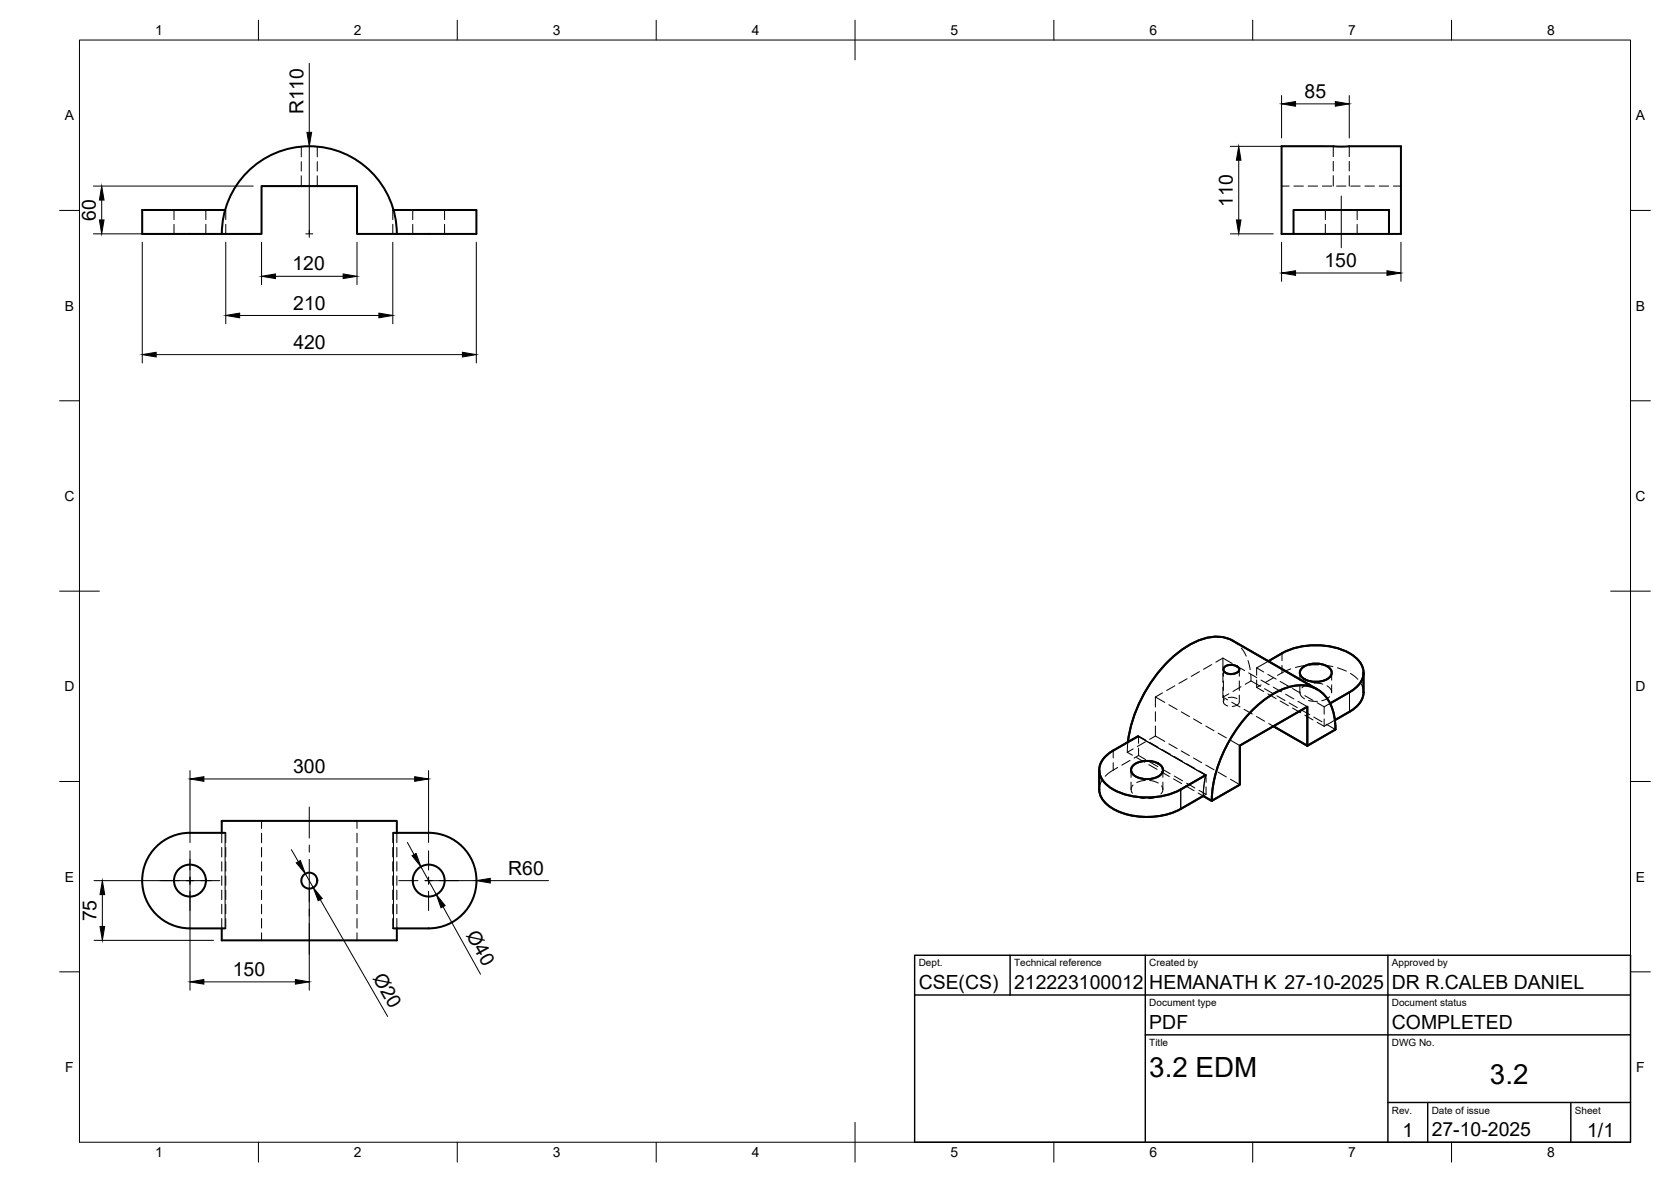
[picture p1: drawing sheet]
<svg xmlns="http://www.w3.org/2000/svg" width="420mm" height="297mm" viewBox="0 0 420 297" stroke-linecap="round" stroke-linejoin="round" font-family="sans-serif">
<!-- layer: Visible -->
<g fill="none" stroke="#000" stroke-width=".51">
<path d="M55.8 58.8h10v-12h24v12h10M55.8 58.8a22 22 0 0 1 22-22 22 22 0 0 1 22 22M56.6 52.8h-20.8v6h20M98.9 52.8h20.9v6h-20M325.2 58.8h-3v-22h30.1v22h-3.1M325.2 52.8h24v6h-24zM307.8 167.7l1-.5 1.2-.1 1.3 .5 .3 .7-.3 .6-.7 .3-1.8 .1-1.1-.7-.1-.5zM310 161l21.2 12.2M310 161a10.2 10.2 0 0 0-9.9 .5 33 33 0 0 0-14.7 17.6l-1.3 4.5-.5 2.9M318.9 166.2a19.7 19.7 0 0 1 16.8-3.5 10.2 10.2 0 0 1 6.8 4.6 4.7 4.7 0 0 1-2.1 5.9l-6 3.6M327.4 167.8a5.6 5.6 0 0 1 7.2 .5 1.93 1.93 0 0 1-1.5 2.7 5.6 5.6 0 0 1-6-1.2 1.49 1.49 0 0 1 .3-2zM342.8 169.1v4.9"/>
<path d="M342.9 174a6 6 0 0 1-3.6 4.9l-3.7 2.1M276.4 193.5v4.9a6.3 6.3 0 0 0 4.1 5.2 19 19 0 0 0 16.4-.3l5.6-3.3M285 192.3a5.6 5.6 0 0 1 7.2 .5 1.93 1.93 0 0 1-1.6 2.6 5.6 5.6 0 0 1-6-1.2 1.49 1.49 0 0 1 .4-1.9zM286.2 185l-6.3 3.6a5.6 5.6 0 0 0-3.4 5.8 7.3 7.3 0 0 0 4.5 4.6 19.1 19.1 0 0 0 15.9-.6l6.2-3.6M320.2 182.5l8.5 4.9M335.8 183.3a12.1 12.1 0 0 0-3.6-9.4 9.6 9.6 0 0 0-10.4-.4 32.4 32.4 0 0 0-15 17.5 28.7 28.7 0 0 0-2.1 10.3M47.8 209.3h8.8M47.8 209.3a12 12 0 0 0-12 12 12 12 0 0 0 12 12h8.8M55.8 209.3v-3h44v3M98.9 209.3h8.9M107.8 209.3a12 12 0 0 1 12 12 12 12 0 0 1-12 12h-8.9M302.5 200l2.2 1.3 7-4.1v-9.8l17-9.8v9.8l7.1-4.1-7.1 4.1v-9.8l-17 9.8v9.8l-7 4.1"/>
<path d="M302.5 200l2.2 1.3M55.8 233.3v3h44v-3"/>
<circle cx="47.8" cy="221.3" r="4"/>
<circle cx="77.8" cy="221.3" r="2"/>
<circle cx="107.8" cy="221.3" r="4"/>
</g>
<!-- layer: Hidden -->
<g fill="none" stroke="#000" stroke-width=".25">
<path d="M75.8 36.9v2.5M79.8 36.9v2.5M335.2 36.8v2.6M339.3 36.8v2.6M43.8 52.8v2.4M43.8 56.4v2.4M51.8 52.8v2.4M51.8 56.4v2.4M56.6 52.8h.2v2.4M56.8 56.4v2.4M75.8 40.6v2.4M75.8 44.2v2.6"/>
<path d="M79.8 40.6v2.4M79.8 44.2v2.6M98.8 56.4v2.4M98.9 52.8h-.1v2.4M103.8 52.8v2.4M103.8 56.4v2.4M111.8 52.8v2.4M111.8 56.4v2.4M322.2 46.8h1.9M325.3 46.8h2.4M328.9 46.8h2.4M332.5 46.8h2.4"/>
<path d="M333.2 52.8v2.4M333.2 56.4v2.4M335.2 40.6v2.4M335.2 44.1v2.7M336.1 46.8h2.3M339.3 40.6v2.4M339.3 44.1v2.7M339.6 46.8h2.4M341.2 52.8v2.4M341.2 56.4v2.4M343.2 46.8h2.4M346.8 46.8h2.4"/>
<path d="M350.4 46.8h1.9M290.5 175.2v2.5M290.5 178.9v2.4M290.5 175.2l2.4 1.3M292.3 174.1l-1.8 1.1M293.9 177.1l2.1 1.2M295.4 172.3l-2.1 1.2M297 178.9l2.1 1.2M298.5 170.6l-2.1 1.2M301.6 168.8l-2.1 1.2M304.7 167l-2.1 1.2M307.5 165.4l-1.8 1"/>
<path d="M307.5 165.4l2.3 1.3M307.5 165.4v2.5M307.5 169.1v2.4M307.5 172.7v2.5M307.5 175.2l1.2 .7M307.6 168.2v1.7M307.6 171.1v2.4M307.6 174.7v1.7M307.9 175.8a.98 .98 0 0 0-.1 1.1 .98 .98 0 0 0 .9 .5M308.8 175.3l1.2-.1 1 .4M309 174.4l-1.5 .8M309.7 176.5l2.1 1.2"/>
<path d="M310 161l1.3 1M310.9 167.3l2 1.2M311.6 176.4a1.69 1.69 0 0 1-1.8 1.1M311.6 168.2v1.7M311.6 171.1v2.4M311.6 174.7v1.7M312.1 172.6l-2.1 1.2M312.1 162.9l1.3 2M312.8 178.3l2.1 1.1M313.8 166l.5 2.3M314 169.1l2 1.2M314.5 169.5l.1 1.6"/>
<path d="M314.6 171.1l-1.5 .9M314.6 171.1l2.3 1.4M316 172.7l1.8 1.1M316 167.8l1.8 1.1M316 167.8v1.9M316 170.9v1.8M317.1 170.9l2 1.2M317.1 172.1l-1.1 .6M317.9 173.1l2.1 1.2M318.8 174.4l2.1 1.2M318.8 169.5l2.1 1.2M318.9 166.2l-2.9 1.6"/>
<path d="M320.2 172.7l2 1.2M320.2 170.3l-2.1 1.2M321.1 174.9l2 1.2M321.9 176.2l2.1 1.1M321.9 171.2l2.1 1.2M323.3 174.5l2 1.1M324.1 176.6l2.1 1.2M324.6 168.1l-3.4 1.6M325 177.9l2 1.2M325 173l2 1.2M326.3 176.2l2.4 1.4M326.8 173.8l.3 1 .9 .8"/>
<path d="M326.8 169.1v1.8M326.8 172.1v1.9M327.2 178.4l2.1 1.2M328 167.3l-2.3 .4M328.1 179.7l2 1.2M328.1 174.8l2 1.2M329 176l2.2 .3M329.3 171.8l-1.3 .5-.7 .6M330.4 171.7l2.2 .2M331.2 176.6l1.8 1M331.6 167.1h-2.4M332.8 167.2l2.3 .3"/>
<path d="M333 177.6v1.9M333.7 172.3l.9 .9 .2 .9M334.3 175.1l-.6 .5-1.4 .5M334.4 176.8l-1.4 .8M334.8 169.1v1.8M334.8 172.1v1.9M336.3 167.8l2.2 .9M339.6 169.2l1.8 1.5M342.1 171.7l.6 1.2 .1 1.1M277.2 196l-.7 1.3-.1 1.1M281 192.9l-1.7 1-1.4 1.2M283.4 189l1.3 .8"/>
<path d="M283.6 186.5l-.2 2.5M284.1 191.1l-2 1.2M284.4 193.5v1.9M284.4 196.6v1.8M284.9 197.3a1.46 1.46 0 0 0-.2 2M284.9 188.2l-1.5 .8M285.8 190.4l2 1.2M286.3 189.9l1.8 1M286.3 188v1.9M286.3 189.9l-1.1 .6M286.3 185h-.1M288 196.1l-2.2 .6"/>
<path d="M288 186.4l-2 1.2M288.1 186l-1.8-1v1.8M288.9 192.2l2 1.1M289.1 196.1l2.1 .7M289.1 191.5l2 1.2M289.1 186.6l2 1.2M290.5 185l-1.4 .8M290.5 185l2.4 1.3M290.5 182.4v2.6M292 194l2 1.1M292.1 197.5l.3 1.1-.5 .9M292.2 193.3l2 1.1"/>
<path d="M292.2 188.3l2 1.2M292.4 193.5v1.9M292.4 196.6v1.8M293.9 186.9l2.1 1.2M295.1 195.7l2 1.2M295.3 195l2 1.2M295.3 190.1l2 1.2M297 188.7l2.1 1.2M298.2 197.5l2 1.2M298.4 196.8l2 1.2M298.4 191.9l2 1.2M300.1 190.5l2.1 1.2"/>
<path d="M300.1 180.7l2.1 1.2M301.5 198.6l1.8 1M301.5 193.7l1.8 1M303.1 194.8l.2-.1v1.9M303.2 192.3l2.1 1.1M303.2 182.5l2.1 1.1M303.3 197.8v1.8l-.8 .4-1.3-.7M306.3 194l2.1 1.2M306.3 184.2l2.1 1.2M309.4 195.8l2.3 1.4M309.4 186l2.3 1.4M315.9 180.1l2.1 1.1"/>
<path d="M319 181.8l1.2 .7M330.3 180.2l2.1 1.2M331.2 181.5l1.8 1M333 180.7v1.8M333.4 182l2.4 1.3M335.6 181l-2.6 1.5M55.8 209.3v2.5M55.8 213v2.4M55.8 216.5v2.4M56.6 209.3h.2v2.5M56.8 213v2.4M56.8 216.5v2.4"/>
<path d="M65.8 206.3v1.9M65.8 209.4v2.4M65.8 213v2.4M65.8 216.5v2.4M89.8 206.3v1.9M89.8 209.4v2.4M89.8 213v2.4M89.8 216.5v2.4M98.8 213v2.4M98.8 216.5v2.4M98.9 209.3h-.1v2.5M99.8 209.3v2.5"/>
<path d="M99.8 213v2.4M99.8 216.5v2.4M285.6 200.1l2.1 .6M291 200.2l-2.2 .5M55.8 220.1v2.4M55.8 223.7v2.4M55.8 227.3v2.3M55.8 230.8v2.5M56.8 220.1v2.4M56.8 223.7v2.4M56.8 227.3v2.3M56.8 230.8v2.5h-.2"/>
<path d="M65.8 220.1v2.4M65.8 223.7v2.4M65.8 227.3v2.3M65.8 230.8v2.4M65.8 234.4v1.9M89.8 220.1v2.4M89.8 223.7v2.4M89.8 227.3v2.3M89.8 230.8v2.4M89.8 234.4v1.9M98.8 220.1v2.4M98.8 223.7v2.4"/>
<path d="M98.8 227.3v2.3M98.8 230.8v2.5h.1M99.8 220.1v2.4M99.8 223.7v2.4M99.8 227.3v2.3M99.8 230.8v2.5"/>
</g>
<!-- layer: Visible Narrow -->
<path d="M339.3 174v4.9M286.2 185l16.9 9.8-.4 3-.1 2.2M296.9 198.4v4.9M56.6 209.3v24M98.9 209.3v24" fill="none" stroke="#000" stroke-width=".25"/>
<!-- layer: Hidden Narrow -->
<path d="M322.3 164.2v1.8M322.3 167.2v1.9M279.9 188.6v1.9M279.9 191.7v1.8" fill="none" stroke="#000" stroke-width=".25"/>
<!-- layer: BORDER -->
<g fill="none" stroke="#000" stroke-width=".25">
<path d="M20 10.1h390v276.9h-390zM65 5.1v5M115 5.1v5M165 5.1v5M215 5.1v10M265 5.1v5M315 5.1v5M365 5.1v5M15 52.9h5M410 52.9h5M15 100.7h5M410 100.7h5"/>
<path d="M15 148.6h10M405 148.6h10M15 196.4h5M410 196.4h5M15 244.2h5M410 244.2h5M65 287v5M115 287v5M165 287v5M215 282.1v9.9M265 287v5M315 287v5"/>
<path d="M365 287v5"/>
</g>
<!-- layer: TITLEBLOCK -->
<path d="M230 240.1h180v46.9h-180zM230 250h180M254 240.1v9.9M288 240.1v46.9M349 240.1v46.9M288 260.1h122M349 277.1h61M359 277.1v9.9M395 277.1v9.9" fill="none" stroke="#000" stroke-width=".36"/>
<!-- layer: Smart Centers -->
<g fill="none" stroke="#000" stroke-width=".25">
<path d="M76.9 58.8h1.8M77.8 57.9v1.8M337.2 49.3v13M47.8 213.8v4.8M77.8 202.8v7.8M77.8 212.4v1.8M77.8 215.9v10.8M107.8 213.8v4.8M40.3 221.3h4.8M46.9 221.3h1.8M47.8 220.4v1.8M47.8 224v4.8"/>
<path d="M50.4 221.3h4.9M77.8 228.5v1.7M77.8 232v7.8M100.3 221.3h4.8M106.9 221.3h1.8M107.8 220.4v1.8M107.8 224v4.8M110.4 221.3h4.9"/>
</g>
<!-- layer: FD_Dimensions -->
<g fill="none" stroke="#000" stroke-width=".25">
<path d="M77.8 15.9v17.4M77.8 36.8v22M309.4 36.8h23.7M322.2 24v10.7M325.8 26.1h9.9M339.3 24v10.7M23.5 58.8h40.2M23.5 46.8h40.2M25.6 50.3v5M309.4 58.8h10.7M311.5 40.3v15M35.8 60.9v30.3"/>
<path d="M56.8 60.9v20.5M60.3 79.3h35M65.8 60.9v10.6M69.3 69.4h17M89.8 60.9v10.6M98.8 60.9v20.5M119.8 60.9v30.3M322.2 60.9v9.8M325.8 68.6h22.9M352.3 60.9v9.8M39.3 89.1h77M47.8 193.7v18"/>
<path d="M51.3 195.8h53M107.8 193.7v18M47.8 215.9v32.9M73.3 213.5l1.7 3M76.8 219.6l2 3.4M102.4 211.7l1.7 3.1M105.8 217.8l3.9 7M23.6 221.3h29.6M23.6 236.3h30.1M25.7 224.8v8M77.8 223.4v25.4M80.5 226.1l17 29.3"/>
<path d="M107.8 221.3h12M111.4 227.9l9.4 16.9M123.3 221.3h14.6M51.3 246.7h23"/>
</g>
<g fill="#000" stroke="#000" stroke-width=".25">
<path d="M77.2 33.3h1.2l-.6 3.5zM322.2 26.1l3.6-.6v1.2zM335.7 25.5l3.6 .6-3.6 .6zM25 55.3h1.2l-.6 3.5zM25.6 46.8l.6 3.5h-1.2zM310.9 55.3h1.1l-.5 3.5zM311.5 36.8l.5 3.5h-1.1zM56.8 79.3l3.5-.6v1.2zM65.8 69.4l3.5-.6v1.2zM86.3 68.8l3.5 .6-3.5 .6zM95.3 78.7l3.5 .6-3.5 .6zM322.2 68.6l3.6-.6v1.2z"/>
<path d="M348.7 68l3.6 .6-3.6 .6zM35.8 89.1l3.5-.6v1.2zM116.3 88.5l3.5 .6-3.5 .6zM47.8 195.8l3.5-.6v1.1zM104.3 195.2l3.5 .6-3.5 .5zM74.5 216.8l1-.6 1.3 3.4zM103.6 215l1-.5 1.2 3.3zM25.1 232.8h1.2l-.6 3.5zM25.7 221.3l.6 3.5h-1.2zM78.8 223l2.2 2.8-1 .6zM109.7 224.8l2.2 2.8-1 .5zM119.8 221.3l3.5-.6v1.2z"/>
<path d="M47.8 246.7l3.5-.5v1.1zM74.3 246.2l3.5 .5-3.5 .6z"/>
</g>
<g font-size="7">
<text x="289" y="270.6">3.2 EDM</text>
<text x="374.6" y="272.3">3.2</text>
</g>
<g font-size="4.9">
<text x="76.3" y="28.8" transform="rotate(-90 76.3 28.8)">R110</text>
<text x="328" y="24.6">85</text>
<text x="310" y="52" transform="rotate(-90 310 52)">110</text>
<text x="24.1" y="55.5" transform="rotate(-90 24.1 55.5)">60</text>
<text x="73.5" y="68">120</text>
<text x="333" y="67.1">150</text>
<text x="73.7" y="77.8">210</text>
<text x="73.8" y="87.7">420</text>
<text x="73.7" y="194.3">300</text>
<text x="127.8" y="219.8">R60</text>
<text x="24.3" y="231.5" transform="rotate(-90 24.3 231.5)">75</text>
<text x="117.1" y="235" transform="rotate(61 117.1 235)">Ø40</text>
<text x="58.5" y="245.3">150</text>
<text x="93.6" y="245.7" transform="rotate(60 93.6 245.7)">Ø20</text>
<text x="231" y="248.5">CSE(CS)</text>
<text x="255" y="248.5">212223100012</text>
<text x="289" y="248.5">HEMANATH K 27-10-2025</text>
<text x="350" y="248.5">DR R.CALEB DANIEL</text>
<text x="289" y="258.6">PDF</text>
<text x="350" y="258.6">COMPLETED</text>
<text x="352.6" y="285.7">1</text>
<text x="360" y="285.5">27-10-2025</text>
<text x="399.1" y="285.7">1/1</text>
</g>
<g font-size="3.5">
<text x="39" y="8.8">1</text>
<text x="89" y="8.8">2</text>
<text x="139" y="8.8">3</text>
<text x="189" y="8.8">4</text>
<text x="239" y="8.8">5</text>
<text x="289" y="8.8">6</text>
<text x="339" y="8.8">7</text>
<text x="389" y="8.8">8</text>
<text x="16.3" y="30.2">A</text>
<text x="411.3" y="30.2">A</text>
<text x="16.3" y="78">B</text>
<text x="411.3" y="78">B</text>
<text x="16.2" y="125.9">C</text>
<text x="411.2" y="125.9">C</text>
<text x="16.2" y="173.7">D</text>
<text x="411.2" y="173.7">D</text>
<text x="16.3" y="221.6">E</text>
<text x="411.3" y="221.6">E</text>
<text x="16.4" y="269.4">F</text>
<text x="411.4" y="269.4">F</text>
<text x="39" y="290.8">1</text>
<text x="89" y="290.8">2</text>
<text x="139" y="290.8">3</text>
<text x="189" y="290.8">4</text>
<text x="239" y="290.8">5</text>
<text x="289" y="290.8">6</text>
<text x="339" y="290.8">7</text>
<text x="389" y="290.8">8</text>
</g>
<g font-size="2.5">
<text x="231" y="242.9">Dept.</text>
<text x="255" y="242.9">Technical reference</text>
<text x="289" y="242.9">Created by</text>
<text x="350" y="242.9">Approved by</text>
<text x="289" y="252.8">Document type</text>
<text x="350" y="252.8">Document status</text>
<text x="289" y="262.9">Title</text>
<text x="350" y="262.9">DWG No.</text>
<text x="350" y="279.9">Rev.</text>
<text x="360" y="279.9">Date of issue</text>
<text x="396" y="279.9">Sheet</text>
</g>
</svg>
